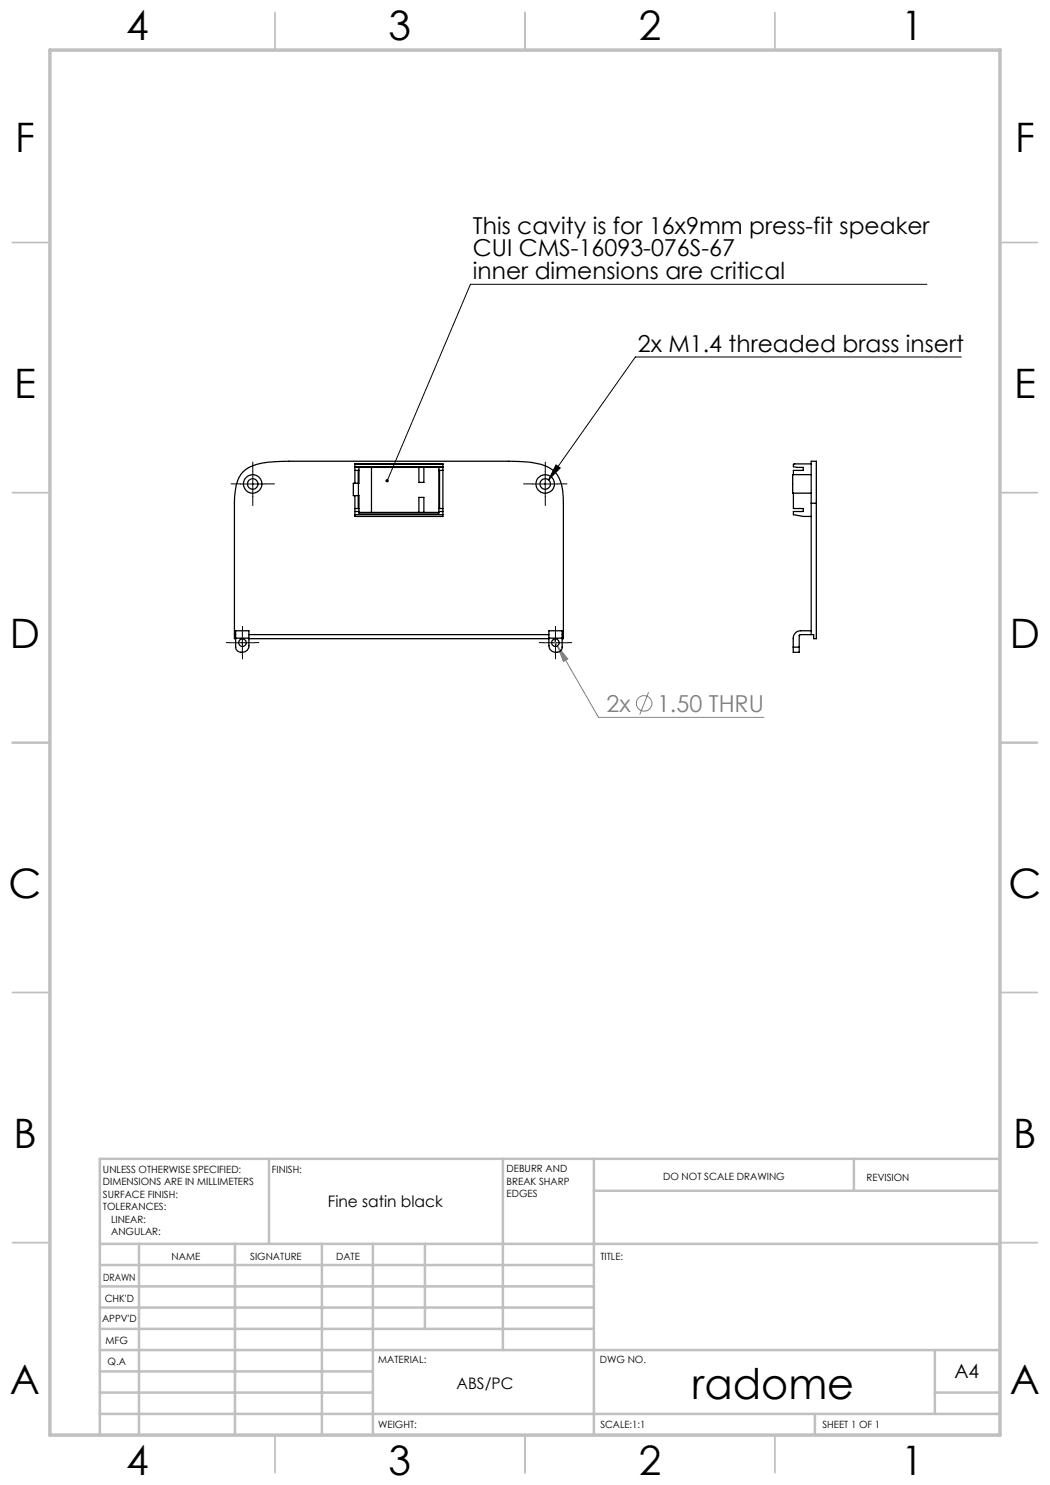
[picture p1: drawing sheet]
<svg xmlns="http://www.w3.org/2000/svg" width="210mm" height="297mm" viewBox="0 0 210 297" stroke-linecap="round" stroke-linejoin="round" font-family="sans-serif">
<g fill="none" stroke="#808080" stroke-width=".2">
<path d="M110.7 127.9l.8 1.3M111.5 129.2l2.1 2.6-.9 .5zM111.5 129.2l8.2 14.3h33.1M129.7 138.5l-1.7 4.4"/>
<circle cx="128.8" cy="140.7" r="1.55"/>
</g>
<path d="M185.4 56.9h-91.3l-16.7 39.3M192.3 71.4h-65.2l-17.4 24.6M48 96.8h5M50.6 94.3v5M106.5 96.8h5M109 94.3v5M111.2 93l.8 .6-2.3 2.4zM46 128.5h5M48.5 126v5.1M108.6 128.5h5M111.1 126v5.1" fill="none" stroke="#000" stroke-width=".2"/>
<g fill="none" stroke="#000" stroke-width=".2" stroke-dasharray="15.2 1.3 1.3 1.3">
<path d="M48.1 96.8h-1.9M50.6 94.3v-1.9M50.6 99.3v1.8M53.1 96.8h1.8M106.6 96.8h-1.9M109.1 94.3v-1.9M109.1 99.3v1.8M111.6 96.8h1.8M46 128.5h-.7M48.5 126v-.7M48.5 131v.8M51 128.5h.8"/>
<path d="M108.6 128.5h-.7M111.1 126v-.7M111.1 131v.8M113.6 128.5h.8"/>
</g>
<g fill="none" stroke="#c0c0c0" stroke-width=".35">
<path d="M55 2.5v7.5M105 2.5v7.5M155 2.5v7.5M2.5 48.5h7.5M200 48.5h7.5M2.5 98.5h7.5M200 98.5h7.5M2.5 148.5h7.5M200 148.5h7.5M2.5 198.5h7.5M200 198.5h7.5M2.5 248.5h7.5"/>
<path d="M200 248.5h7.5M55 287v7.5M105 287v7.5M155 287v7.5"/>
</g>
<g fill="none" stroke="#c0c0c0" stroke-width=".5">
<path d="M53.8 231.8v17M100.6 231.8v38.2M118.8 231.8v55.2M118.8 238.2h81.2M170.8 231.8v6.4M200 231.8h-180v55.2M20 248.8h180M20 257.3h98.8M20 253h98.8M27.8 248.8v38.2M47 248.8v38.2M64.4 248.8v38.2"/>
<path d="M74.6 248.8v38.2M85 248.8v17M20 265.8h98.8M20 261.5h98.8M20 278.5h54.6M20 274.3h54.6M20 270h180M187 278.5h13M187 270v12.8M20 282.8h180M163 282.8v4.2"/>
</g>
<path d="M10 10h190v277h-190z" fill="none" stroke="#c0c0c0" stroke-width=".7"/>
<path d="M111.2 93l.8 .6-2.3 2.4zM77.2 95.9a.33 .33 0 0 0 .1 .5l.1-.2-.1 .2a.34 .34 0 0 0 .4-.3 .34 .34 0 0 0-.5-.2z" fill="#000"/>
<path d="M111.5 129.2l2.1 2.6-.9 .5z" fill="#808080"/>
<g fill="none" stroke="#000" stroke-width=".25">
<path d="M71 96.7v-3.9h17.6v10.5h-17.6v-4.2M71 92.8h17.6M71 93.5h17.6M71 93.3h17.6M71 94.1h.8M71.6 94.1v2.6M71.6 99.1v2.6M71.7 96.7v2.4M71.8 93.5v3.2h-1.1v2.4h1.1v3.5h16v-9.1M74.3 93.5v9M83.8 93.5v3h1v-3M87.8 94.1h.8"/>
<path d="M87.9 94.1v7.6M158.7 98.6v3.1h2v.6h-2v.6l2 .4h1.5M162.2 94.9h-3.7v3.7h3.7M162.2 92.8h-3.5v.5l2 .2v.6h-2v.8M71 102.9h17.6M71 102.3h.8M71 101.7h.8M71.8 102.5h16M83.8 102.5v-3h1v3M87.8 102.3h.8M87.8 101.7h.8M162.2 100.6v-8.4h1.1v8.4"/>
<path d="M162.2 100.6v26.3M162.2 100.6h1.1M163.3 100.6v27.1h-.6v-.8l-2.8 .1-.1 2.4M46.9 126.9h.2M47.1 127.6v-1.5h2.7v1.5M47.1 127.6v1.8a1.34 1.34 0 0 0 1.5 1.1 1.34 1.34 0 0 0 1.2-1.4v-1.5M47.1 127.7h-.2v-27.1a9 9 0 0 1 1.7-6.2 8.7 8.7 0 0 1 6.2-2l3-.2 45.6 .1a13.3 13.3 0 0 1 7.1 1.6 6.4 6.4 0 0 1 2.1 5.4l.1 28.4h-.3M47.1 127.6h2.7M49.8 126.9h60M49.8 127.7h60M109.8 127.6v-1.5h2.6v1.5M109.8 127.6v1.5a1.39 1.39 0 0 0 1.1 1.3 1.39 1.39 0 0 0 1.5-.8v-2"/>
<path d="M109.8 127.6h2.6M112.4 126.9h.3M158.6 129.4v1.1h1.2v-1.1M158.6 129.4h1.2M162.2 126.1h-2a1.51 1.51 0 0 0-1.6 1.5v1.8"/>
<circle cx="50.5" cy="96.8" r="1.04"/>
<circle cx="50.5" cy="96.8" r="1.85"/>
<circle cx="109" cy="96.8" r="1.85"/>
<circle cx="109" cy="96.8" r="1.06"/>
<circle cx="48.5" cy="128.5" r=".75"/>
<circle cx="111.1" cy="128.5" r=".74"/>
</g>
<text font-size="8.5" x="138.4" y="279.7">radome</text>
<g font-size="8.1">
<text x="25.2" y="8">4</text>
<text x="77.7" y="8">3</text>
<text x="127.7" y="8">2</text>
<text x="180.2" y="8">1</text>
<text x="3" y="30.4">F</text>
<text x="203" y="30.4">F</text>
<text x="2.8" y="79.6">E</text>
<text x="202.8" y="79.6">E</text>
<text x="2" y="129.6">D</text>
<text x="202" y="129.6">D</text>
<text x="1.7" y="179.6">C</text>
<text x="201.7" y="179.6">C</text>
<text x="2.7" y="229.6">B</text>
<text x="202.7" y="229.6">B</text>
<text x="2" y="278.9">A</text>
<text x="202" y="278.9">A</text>
<text x="25.2" y="295">4</text>
<text x="77.7" y="295">3</text>
<text x="127.7" y="295">2</text>
<text x="180.2" y="295">1</text>
</g>
<g font-size="4.7">
<text x="94.6" y="46.8">This cavity is for 16x9mm press-fit speaker</text>
<text x="94.6" y="51.3">CUI CMS-16093-076S-67</text>
<text x="94.6" y="55.8">inner dimensions are critical</text>
<text x="127.5" y="70.3">2x M1.4 threaded brass insert</text>
</g>
<g font-size="4.7" fill="#808080">
<text x="121.3" y="142.4">2x</text>
<text x="131.4" y="142.4">1.50 THRU</text>
</g>
<text font-size="3.9" x="190.9" y="275.5">A4</text>
<g font-size="3.2">
<text x="65.6" y="241.4">Fine satin black</text>
<text x="91.3" y="277.9">ABS/PC</text>
</g>
<g font-size="2">
<text x="20.6" y="234.6">UNLESS OTHERWISE SPECIFIED:</text>
<text x="20.6" y="237.1">DIMENSIONS ARE IN MILLIMETERS</text>
<text x="20.6" y="239.6">SURFACE FINISH:</text>
<text x="54.4" y="234.6">FINISH:</text>
<text x="101.3" y="234.5">DEBURR AND</text>
<text x="101.3" y="237">BREAK SHARP</text>
<text x="101.3" y="239.5">EDGES</text>
<text x="132.6" y="236">DO NOT SCALE DRAWING</text>
<text x="173.3" y="236.2">REVISION</text>
<text x="20.6" y="242.1">TOLERANCES:</text>
<text x="22.2" y="244.6">LINEAR:</text>
<text x="22.2" y="247.1">ANGULAR:</text>
<text x="34.3" y="252">NAME</text>
<text x="50" y="251.9">SIGNATURE</text>
<text x="67.2" y="251.9">DATE</text>
<text x="120.1" y="251.9">TITLE:</text>
<text x="20.6" y="256.1">DRAWN</text>
<text x="20.9" y="260.3">CHK'D</text>
<text x="20.4" y="264.4">APPV'D</text>
<text x="21.1" y="268.8">MFG</text>
<text x="21.5" y="273">Q.A</text>
<text x="75.6" y="272.5">MATERIAL:</text>
<text x="120" y="272.5">DWG NO.</text>
<text x="75.6" y="285.5">WEIGHT:</text>
<text x="120.1" y="285.6">SCALE:1:1</text>
<text x="164.5" y="285.6">SHEET 1 OF 1</text>
</g>
</svg>
